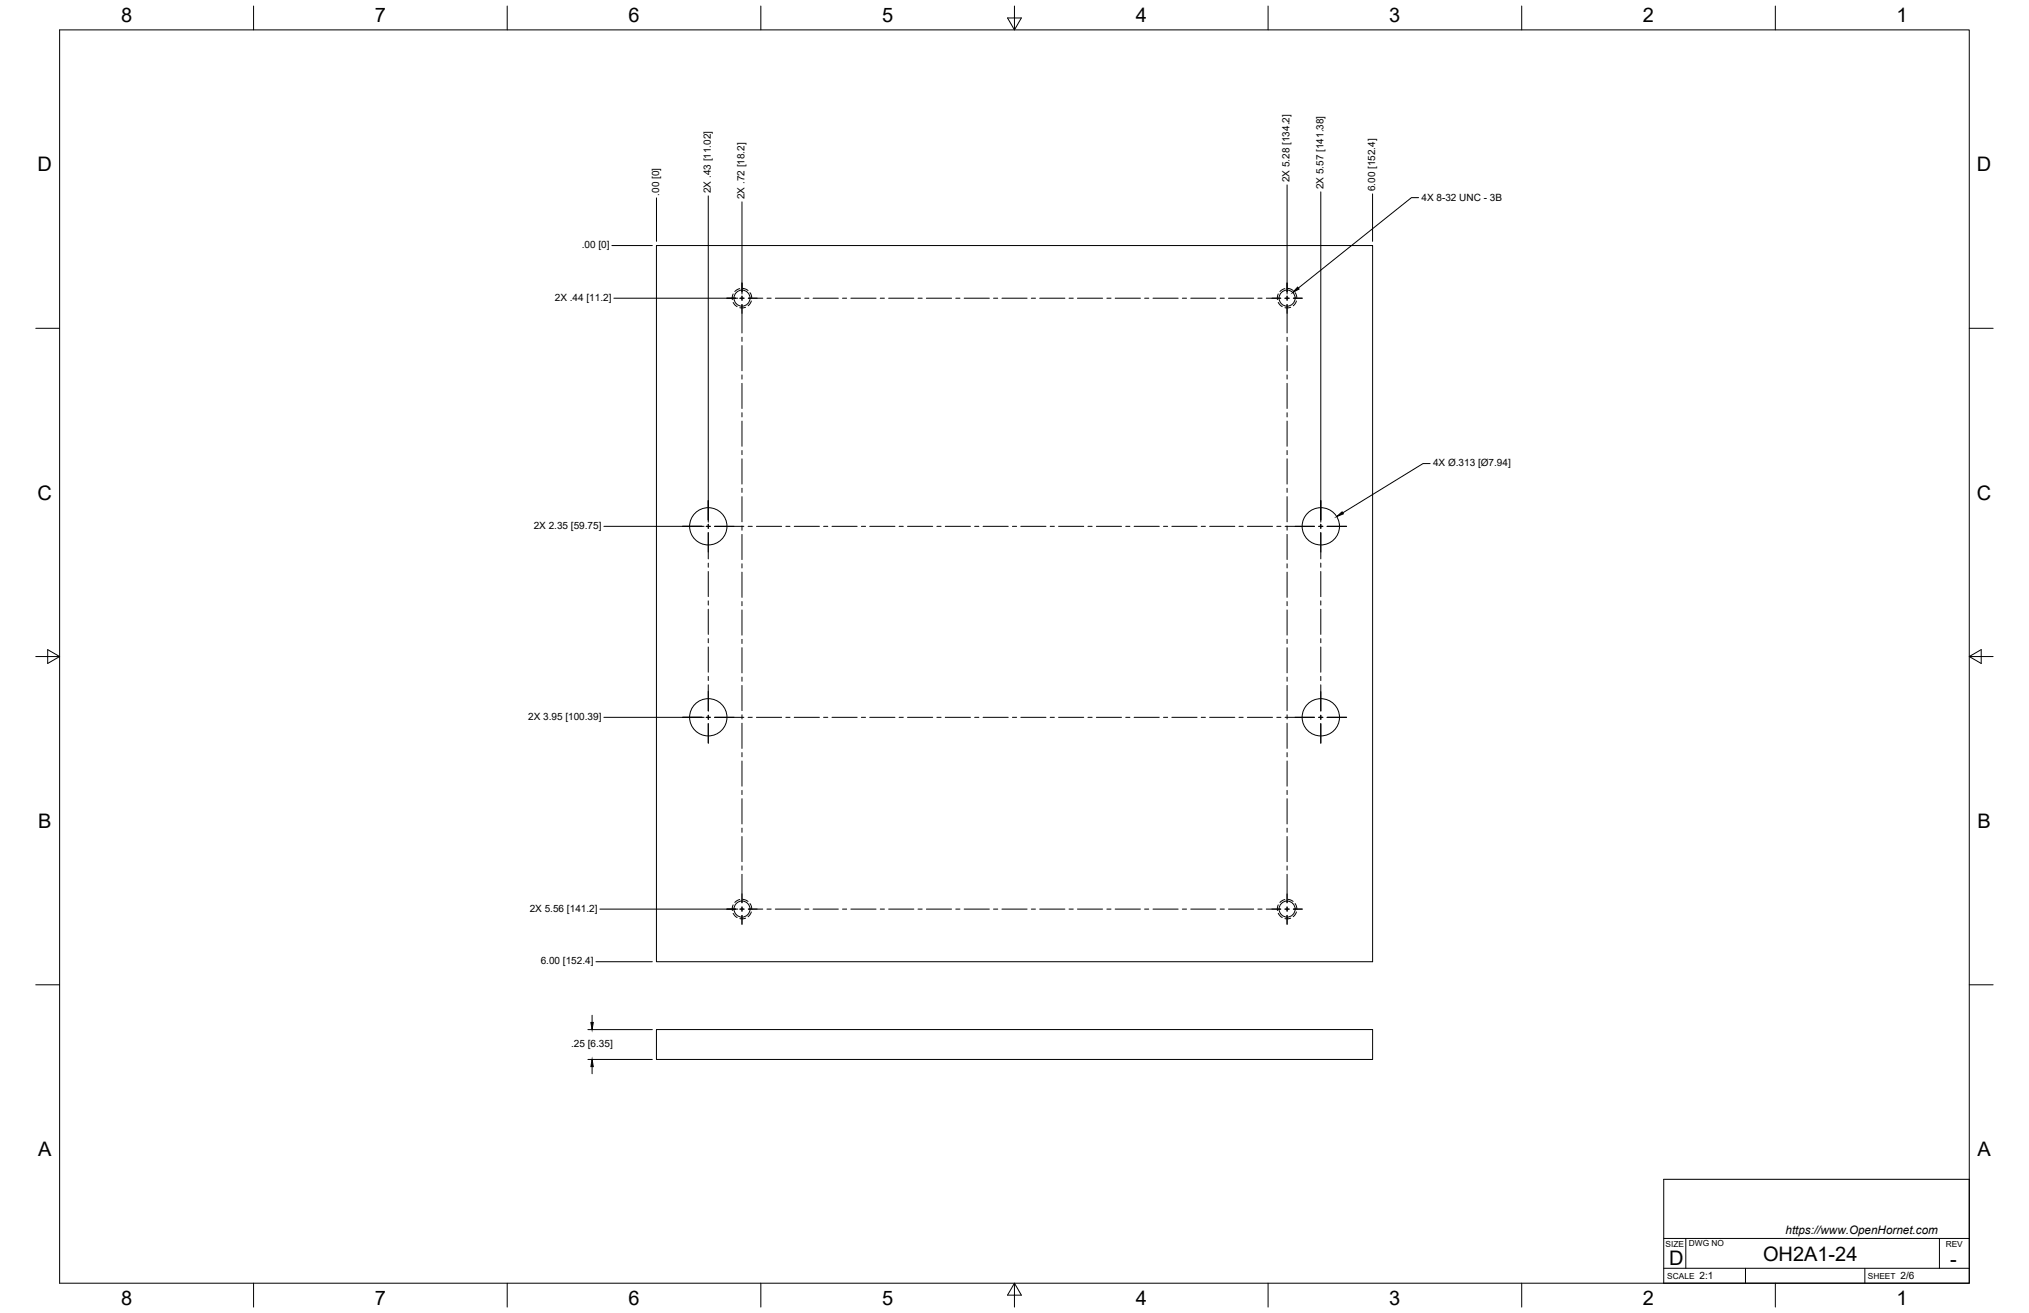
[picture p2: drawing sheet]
<svg xmlns="http://www.w3.org/2000/svg" width="864mm" height="559mm" viewBox="0 0 864 559" stroke-linecap="round" stroke-linejoin="round" font-family="sans-serif">
<!-- layer: Visible -->
<g fill="none" stroke="#000" stroke-width=".43">
<path d="M279.4 104.5h304.8v304.8h-304.8zM279.4 438.2h304.8v12.7h-304.8z"/>
<circle cx="315.8" cy="126.9" r="3.4"/>
<circle cx="547.8" cy="126.9" r="3.4"/>
<circle cx="301.5" cy="224" r="7.9"/>
<circle cx="562.2" cy="224" r="7.9"/>
<circle cx="301.5" cy="305.3" r="7.9"/>
<circle cx="562.2" cy="305.3" r="7.9"/>
<circle cx="315.8" cy="386.9" r="3.4"/>
<circle cx="547.8" cy="386.9" r="3.4"/>
</g>
<!-- layer: Hidden -->
<g fill="none" stroke="#000" stroke-width=".43">
<path d="M312.1 125.1l-.4 2.4M312.1 128.7l1.6 1.8M314.9 122.9l-2.1 1.2M316.1 122.7l2.3 1M317.3 130.8l-2.4 .2M319.2 124.6l.8 2.3M319.8 128.1l-1.4 2M544.1 125.1l-.4 2.4M544.1 128.7l1.6 1.8M546.9 122.9l-2.1 1.2M548.1 122.7l2.3 1M549.4 130.8l-2.5 .2"/>
<path d="M551.2 124.6l.8 2.3M551.8 128.1l-1.4 2M312.1 385.1l-.4 2.4M312.1 388.7l1.6 1.8M314.9 382.8l-2.1 1.3M316.1 382.8l2.3 .8M317.3 390.8l-2.4 .1M319.2 384.6l.8 2.3M319.8 388.1l-1.4 2M544.1 385.1l-.4 2.4M544.1 388.7l1.6 1.8M546.9 382.8l-2.1 1.3"/>
<path d="M548.1 382.8l2.3 .8M549.4 390.8l-2.5 .1M551.2 384.6l.8 2.3M551.8 388.1l-1.4 2"/>
</g>
<!-- layer: Border -->
<g fill="none" stroke="#000" stroke-width=".43">
<path d="M25.4 12.7h812.8v533.4h-812.8zM107.9 2.6v10.1M215.9 2.6v10.1M323.8 2.6v10.1M428.8 7.6h5.9l-2.9 5.1zM431.8 2.6v10.1M539.7 2.6v10.1M647.7 2.6v10.1M755.6 2.6v10.1M15.2 139.7h10.2M838.2 139.7h10.1M15.2 279.4h10.2"/>
<path d="M20.3 276.5l5.1 2.9-5.1 3zM838.2 279.4l5.1-2.9v5.9zM838.2 279.4h10.1M15.2 419.1h10.2M838.2 419.1h10.1M107.9 546.1v10.2M215.9 546.1v10.2M323.8 546.1v10.2M431.8 546.1l2.9 5.1h-5.9zM431.8 546.1v10.2M539.7 546.1v10.2M647.7 546.1v10.2"/>
<path d="M755.6 546.1v10.2"/>
</g>
<!-- layer: Titleblock -->
<path d="M708.1 501.9h130.1v44.2h-130.1zM708.1 539.8h130.1M708.1 527.1h130.1M717.5 527.1v12.7M742.9 539.8v6.3M793.7 539.8v6.3M825.5 527.1v12.7" fill="none" stroke="#000" stroke-width=".43"/>
<!-- layer: Smart Centers -->
<g fill="none" stroke="#000" stroke-width=".43">
<path d="M309.4 126.9h3.7M314.9 126.9h1.8M315.8 120.4v3.8M315.8 126v1.8M315.8 129.6v12.1M318.5 126.9h6.2M326.4 126.9h1.8M330 126.9h10.7M342.5 126.9h1.8M346.1 126.9h10.7M358.6 126.9h1.8M362.2 126.9h10.7"/>
<path d="M374.6 126.9h1.8M378.2 126.9h10.7M390.7 126.9h1.8M394.3 126.9h10.7M406.8 126.9h1.8M410.4 126.9h10.7M422.9 126.9h1.8M426.4 126.9h10.8M439 126.9h1.7M442.5 126.9h10.7M455 126.9h1.8M458.6 126.9h10.7"/>
<path d="M471.1 126.9h1.8M474.7 126.9h10.7M487.2 126.9h1.7M490.7 126.9h10.8M503.2 126.9h1.8M506.8 126.9h10.7M519.3 126.9h1.8M522.9 126.9h10.7M535.4 126.9h1.8M539 126.9h6.1M546.9 126.9h1.8M547.8 120.4v3.8"/>
<path d="M547.8 126v1.8M547.8 129.6v12.1M550.5 126.9h3.8M315.8 143.5v1.8M315.8 147.1v10.7M315.8 159.6v1.8M547.8 143.5v1.8M547.8 147.1v10.7M547.8 159.6v1.8M315.8 163.2v10.7M315.8 175.6v1.8M315.8 179.2v10.7"/>
<path d="M547.8 163.2v10.7M547.8 175.6v1.8M547.8 179.2v10.7M315.8 191.7v1.8M315.8 195.3v10.7M547.8 191.7v1.8M547.8 195.3v10.7M301.5 213v8.3M315.8 207.8v1.8M315.8 211.4v10.7M547.8 207.8v1.8M547.8 211.4v10.7"/>
<path d="M562.2 213v8.3M290.5 224h8.3M300.6 224h1.7M301.5 223.1v1.8M301.5 226.7v11.2M301.5 239.6v1.8M304.1 224h12.5M315.8 223.9v1.8M315.8 227.4v10.7M315.8 239.9v1.8M318.4 224h1.8M322 224h10.7"/>
<path d="M334.5 224h1.8M338.1 224h10.7M350.5 224h1.8M354.1 224h10.7M366.6 224h1.8M370.2 224h10.7M382.7 224h1.8M386.3 224h10.7M398.8 224h1.8M402.3 224h10.7M414.8 224h1.8M418.4 224h10.7"/>
<path d="M430.9 224h1.8M434.5 224h10.7M447 224h1.8M450.6 224h10.7M463.1 224h1.7M466.6 224h10.8M479.1 224h1.8M482.7 224h10.7M495.2 224h1.8M498.8 224h10.7M511.3 224h1.8M514.9 224h10.7"/>
<path d="M527.3 224h1.8M530.9 224h10.7M543.4 224h1.8M547 224h12.5M547.8 223.9v1.8M547.8 227.4v10.7M547.8 239.9v1.8M561.3 224h1.8M562.2 223.1v1.8M562.2 226.7v11.2M562.2 239.6v1.8M564.8 224h8.4"/>
<path d="M301.5 243.2v10.7M301.5 255.7v1.8M301.5 259.3v10.7M315.8 243.5v10.7M315.8 256v1.8M315.8 259.6v10.7M547.8 243.5v10.7M547.8 256v1.8M547.8 259.6v10.7M562.2 243.2v10.7M562.2 255.7v1.8M562.2 259.3v10.7"/>
<path d="M301.5 271.8v1.8M301.5 275.4v10.7M315.8 272.1v1.8M315.8 275.7v10.7M547.8 272.1v1.8M547.8 275.7v10.7M562.2 271.8v1.8M562.2 275.4v10.7M301.5 287.9v1.7M301.5 291.4v11.2M315.8 288.2v1.7M315.8 291.7v10.8"/>
<path d="M547.8 288.2v1.7M547.8 291.7v10.8M562.2 287.9v1.7M562.2 291.4v11.2M290.5 305.3h8.3M300.6 305.3h1.7M301.5 304.4v1.8M301.5 308v8.3M304.1 305.3h12.5M315.8 304.2v1.8M315.8 307.8v10.7M318.4 305.3h1.8"/>
<path d="M322 305.3h10.7M334.5 305.3h1.8M338.1 305.3h10.7M350.5 305.3h1.8M354.1 305.3h10.7M366.6 305.3h1.8M370.2 305.3h10.7M382.7 305.3h1.8M386.3 305.3h10.7M398.8 305.3h1.8M402.3 305.3h10.7M414.8 305.3h1.8"/>
<path d="M418.4 305.3h10.7M430.9 305.3h1.8M434.5 305.3h10.7M447 305.3h1.8M450.6 305.3h10.7M463.1 305.3h1.7M466.6 305.3h10.8M479.1 305.3h1.8M482.7 305.3h10.7M495.2 305.3h1.8M498.8 305.3h10.7M511.3 305.3h1.8"/>
<path d="M514.9 305.3h10.7M527.3 305.3h1.8M530.9 305.3h10.7M543.4 305.3h1.8M547 305.3h12.5M547.8 304.2v1.8M547.8 307.8v10.7M561.3 305.3h1.8M562.2 304.4v1.8M562.2 308v8.3M564.8 305.3h8.4M315.8 320.3v1.8"/>
<path d="M315.8 323.9v10.7M315.8 336.4v1.8M315.8 339.9v10.8M547.8 320.3v1.8M547.8 323.9v10.7M547.8 336.4v1.8M547.8 339.9v10.8M315.8 352.4v1.8M315.8 356v10.7M547.8 352.4v1.8M547.8 356v10.7M315.8 368.5v1.8"/>
<path d="M315.8 372.1v12.1M547.8 368.5v1.8M547.8 372.1v12.1M309.4 386.9h3.7M314.9 386.9h1.8M315.8 386v1.8M315.8 389.6v3.8M318.5 386.9h6.2M326.4 386.9h1.8M330 386.9h10.7M342.5 386.9h1.8M346.1 386.9h10.7"/>
<path d="M358.6 386.9h1.8M362.2 386.9h10.7M374.6 386.9h1.8M378.2 386.9h10.7M390.7 386.9h1.8M394.3 386.9h10.7M406.8 386.9h1.8M410.4 386.9h10.7M422.9 386.9h1.8M426.4 386.9h10.8M439 386.9h1.7M442.5 386.9h10.7"/>
<path d="M455 386.9h1.8M458.6 386.9h10.7M471.1 386.9h1.8M474.7 386.9h10.7M487.2 386.9h1.7M490.7 386.9h10.8M503.2 386.9h1.8M506.8 386.9h10.7M519.3 386.9h1.8M522.9 386.9h10.7M535.4 386.9h1.8M539 386.9h6.1"/>
<path d="M546.9 386.9h1.8M547.8 386v1.8M547.8 389.6v3.8M550.5 386.9h3.8"/>
</g>
<!-- layer: FD_Dimensions -->
<g fill="none" stroke="#000" stroke-width=".43">
<path d="M547.8 78.7v46.4M279.4 84.2v18.5M301.5 83.4v138.8M315.8 85.9v39.2M562.2 81.7v140.5M584.2 82.5v20.2M260.4 104.5h17.2M261.3 126.9h52.7M608.7 197.3h-3l-34.2 21M257 224h42.7M257 305.3h42.7M255.3 386.9h58.7"/>
<path d="M253.6 409.3h24M250.2 438.2h27.4M252 432.1v3M250.2 450.9h27.4M252 453.9v3.1"/>
</g>
<path d="M568.9 219.9l2.3-2.1 .6 .9zM251.5 435.1h1l-.5 3.1zM252 450.9l.5 3h-1z" fill="#000" stroke="#000" stroke-width=".43"/>
<!-- layer: Hole Notes -->
<path d="M552.3 122.2l.6 .8-2.7 1.5z" fill="#000" stroke="#000" stroke-width=".43"/>
<path d="M603.8 84.1h-3l-48.2 38.5" fill="none" stroke="#000" stroke-width=".43"/>
<g font-size="8.5">
<text x="51.6" y="9.4">8</text>
<text x="159.5" y="9.4">7</text>
<text x="267.5" y="9.4">6</text>
<text x="375.4" y="9.3">5</text>
<text x="483.4" y="9.4">4</text>
<text x="591.3" y="9.4">3</text>
<text x="699.3" y="9.4">2</text>
<text x="807.2" y="9.4">1</text>
<text x="16" y="72.9">D</text>
<text x="841.4" y="72.9">D</text>
<text x="16" y="212.6">C</text>
<text x="841.4" y="212.6">C</text>
<text x="16.2" y="352.3">B</text>
<text x="841.7" y="352.3">B</text>
<text x="16.2" y="492">A</text>
<text x="841.7" y="492">A</text>
<text x="710.4" y="538.4">D</text>
<text x="750.4" y="536.7">OH2A1-24</text>
<text x="830.1" y="538.8">-</text>
<text x="51.6" y="555.5">8</text>
<text x="159.5" y="555.5">7</text>
<text x="267.5" y="555.5">6</text>
<text x="375.4" y="555.4">5</text>
<text x="483.4" y="555.5">4</text>
<text x="591.3" y="555.5">3</text>
<text x="699.3" y="555.5">2</text>
<text x="807.2" y="555.5">1</text>
</g>
<text font-size="5" x="760" y="525.2">https://www.OpenHornet.com</text>
<g font-size="4.3">
<text x="548.9" y="77.6" transform="rotate(-90 548.9 77.6)">2X 5.28 [134.2]</text>
<text x="280.5" y="83.3" transform="rotate(-90 280.5 83.3)">.00 [0]</text>
<text x="302.6" y="82.2" transform="rotate(-90 302.6 82.2)">2X .43 [11.02]</text>
<text x="563.3" y="80.5" transform="rotate(-90 563.3 80.5)">2X 5.57 [141.38]</text>
<text x="585.3" y="81.4" transform="rotate(-90 585.3 81.4)">6.00 [152.4]</text>
<text x="316.9" y="84.8" transform="rotate(-90 316.9 84.8)">2X .72 [18.2]</text>
<text x="605" y="85.7">4X 8-32 UNC - 3B</text>
<text x="247.6" y="105.6">.00 [0]</text>
<text x="236.1" y="128">2X .44 [11.2]</text>
<text x="609.9" y="198.4">4X Ø.313 [Ø7.94]</text>
<text x="227.2" y="225.1">2X 2.35 [59.75]</text>
<text x="224.8" y="306.4">2X 3.95 [100.39]</text>
<text x="225.5" y="388">2X 5.56 [141.2]</text>
<text x="230.1" y="410.4">6.00 [152.4]</text>
<text x="243.1" y="445.5">.25 [6.35]</text>
<text x="723.4" y="544.5">2:1</text>
<text x="809" y="544.5">2/6</text>
</g>
<g font-size="3.5">
<text x="708.9" y="530.9">SIZE</text>
<text x="718.9" y="530.5">DWG NO</text>
<text x="828.2" y="530.9">REV</text>
<text x="709.6" y="544.2">SCALE</text>
<text x="795" y="544.2">SHEET</text>
</g>
</svg>
